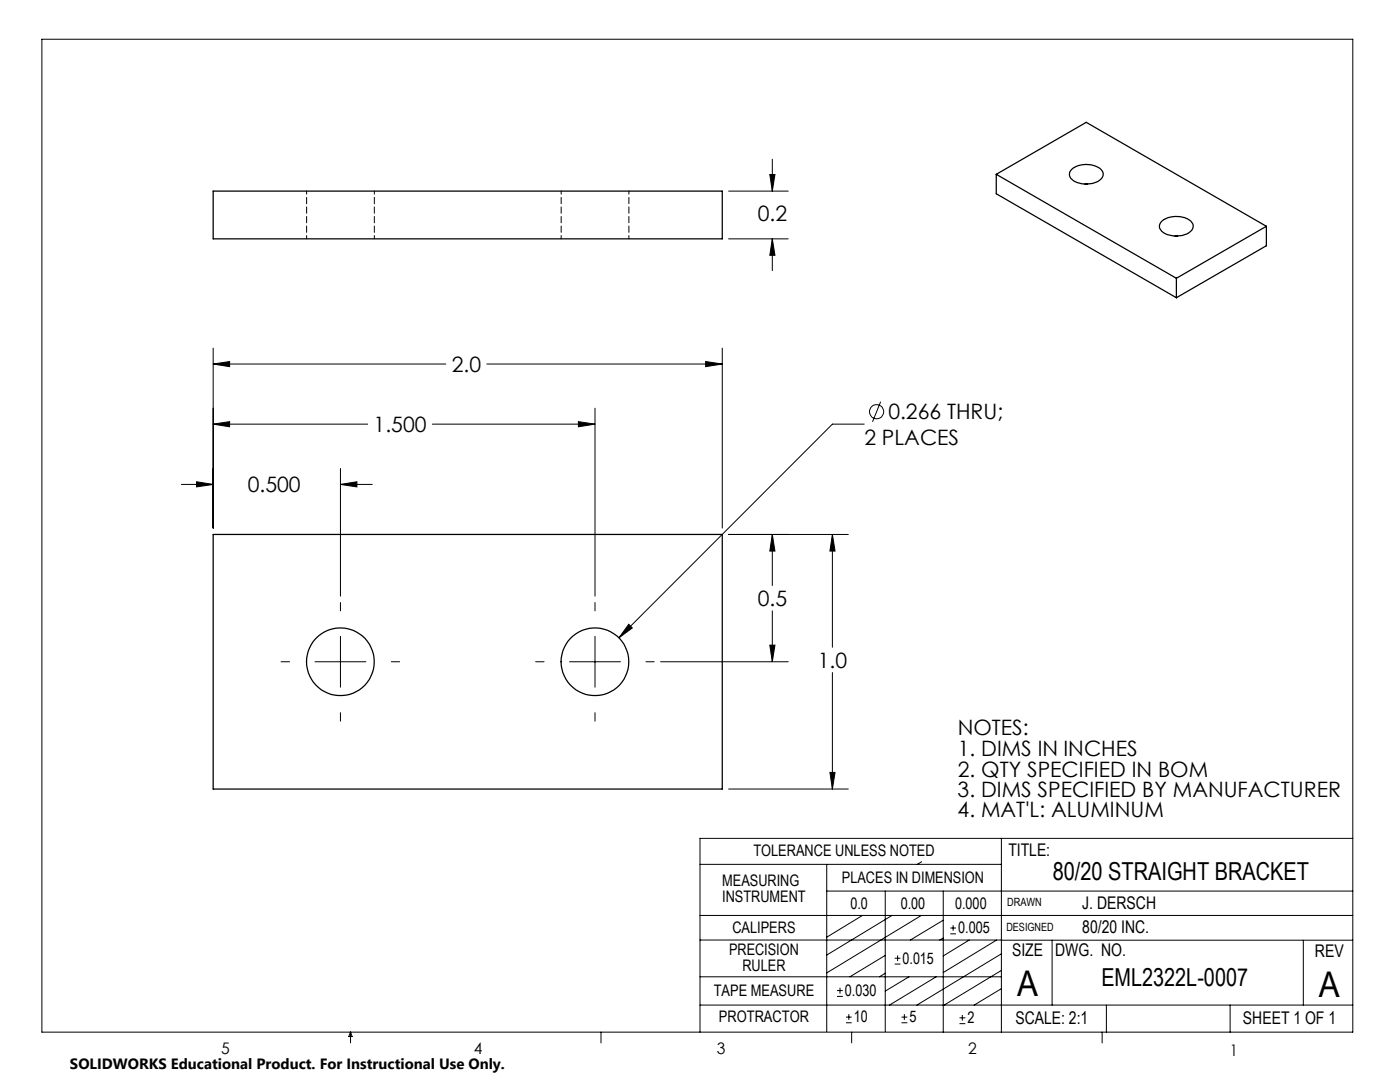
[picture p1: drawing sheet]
<svg xmlns="http://www.w3.org/2000/svg" width="279mm" height="216mm" viewBox="0 0 279 216" stroke-linecap="round" stroke-linejoin="round" font-family="sans-serif">
<g fill="none" stroke="#000" stroke-width=".2">
<path d="M8.4 7.8h261.6v198.2h-261.6zM145.4 38.1h11.9M153.6 34.8h1.1l-.6 3.3zM154.1 31.8v6.3M145.4 47.7h11.9M154.1 47.7l.6 3.2h-1.1zM154.1 47.7v6.3M42.5 72.6l3.3-.5v1.1zM42.5 69.5v35.9M42.5 72.6h46.5M97.2 72.6h46.9M140.8 72.1l3.3 .5-3.3 .6z"/>
<path d="M144.1 69.5v35.9M36.2 96.7h6.3M39.2 96.1l3.3 .6-3.3 .5zM42.5 84.6l3.3-.5v1.1zM42.5 84.6h30.9M67.9 96.7l3.3-.6v1.1zM67.9 93.5v25.5M67.9 96.7h6.4M86.3 84.6h32.4M115.4 84.1l3.3 .5-3.3 .6zM118.7 81.5v37.5M172.5 84.6h-6.4l-42.6 42.7"/>
<path d="M175.8 80.2l-1.7 4M145.4 106.6h23.9M154.1 106.6l.6 3.4h-1.1zM154.1 106.6v10.2M166.1 106.6l.6 3.4h-1.1zM166.1 106.6v22.6M56.1 132h1.7M62.9 132h10.1M67.9 120.2v1.7M67.9 127v10.1M78.1 132h1.7M106.9 132h1.7"/>
<path d="M113.7 132h10.1M118.7 120.2v1.7M118.7 127v10.1M125.5 124.6l.7 .7-2.7 2zM128.9 132h1.7M131.8 132h25.5M153.6 128.7h1.1l-.6 3.3zM154.1 121.9v10.1M166.1 134.2v23.2M67.9 142.2v1.7M118.7 142.2v1.7M145.4 157.4h23.9"/>
<path d="M165.6 154.1h1.1l-.6 3.3zM139.7 172.5h60.1M165 177.8h105M165 172.5v33.3M176.7 177.8v28M183.9 171.9l-.8 .6M188.2 177.8v28.2M199.8 167.3v38.7M270 167.3h-130.3v38.7M139.7 182.7h130.3M139.7 187.6h60.2M139.7 194.9h60.1"/>
<path d="M167 198.8h1.2M167 197.7h1.2M167.6 197.1v1.2M172.1 182.7l-7.1 4.3M176.7 194.2l-1.2 .7M176.7 190.6l-7.1 4.3M178 182.7l-13 7.9M178.5 192.4h1.2M178.5 191.2h1.2M179.1 190.6v1.2M181.4 194.9l-4.7 2.9M183.9 182.7l-18.9 11.4"/>
<path d="M186.8 194.9l-9.3 5.7M188.2 183.6l-6.5 4M188.2 187.2l-.7 .4M189.7 186.3h1.1M189.7 185.2h1.1M190.2 184.6v1.1M193.4 187.6l-5.2 3.1M198.9 187.6l-10.7 6.5M199.8 187.6h70.2M199.8 197.3l-5.4 3.3M199.8 193.6l-11.6 7.1M199.8 190.3l-16.8 10.3"/>
<path d="M210 187.6v13M260.1 187.6v13M70 206v2.1M70 206l.3 .8h-.7zM119.9 206v2.1M139.7 200.6h130.3M168.8 204.1h1.2M168.8 203h1.2M169.4 202.4v1.1M170 206v2.1M179.9 204.1h1.2M179.9 203h1.2"/>
<path d="M180.5 202.4v1.1M191.5 204.3h1.2M191.5 203.1h1.2M192.1 202.5v1.2M220 206v2.1M220.8 200.6v5.4M245.5 200.6v5.4"/>
<circle cx="174.9" cy="82.2" r="1.42"/>
</g>
<path d="M153.6 34.8h1.1l-.6 3.3zM154.1 47.7l.6 3.2h-1.1zM165.6 154.1h1.1l-.6 3.3zM166.1 106.6l.6 3.4h-1.1zM140.8 72.1l3.3 .5-3.3 .6zM42.5 72.6l3.3-.5v1.1zM125.5 124.6l-2 2.7 2.7-2zM39.2 96.1l3.3 .6-3.3 .5zM67.9 96.7l3.3-.6v1.1zM42.5 84.6l3.3-.5v1.1zM115.4 84.1l3.3 .5-3.3 .6zM154.1 106.6l.6 3.4h-1.1zM153.6 128.7h1.1l-.6 3.3z" fill="#000"/>
<g fill="none" stroke="#000" stroke-width=".25">
<path d="M42.5 38.1h101.6v9.6h-101.6zM198.8 34.8l36 20.7M198.8 34.8l18-10.4 35.9 20.8M198.8 34.8v3.9l36 20.7M213.8 33.9a4.6 4.6 0 0 1 6.1 .1 1.51 1.51 0 0 1-1 2.3 4.9 4.9 0 0 1-5.2-.7 1.3 1.3 0 0 1 .1-1.7zM216.5 36.7h.6M231.7 44.3a4.6 4.6 0 0 1 6.1 .1 1.52 1.52 0 0 1-.9 2.3 5 5 0 0 1-5.1-.6 1.26 1.26 0 0 1-.1-1.8zM234.5 47.1h.5M234.8 55.5v3.9M252.7 45.2l-17.9 10.3M252.7 45.2v3.8l-17.9 10.4M42.5 106.6h101.6v50.8h-101.6z"/>
<circle cx="67.9" cy="132" r="6.7"/>
<circle cx="118.7" cy="132" r="6.7"/>
</g>
<path d="M61.2 38.1v9.5M112 38.1v9.5M74.7 47.6v-9.5M125.5 47.6v-9.5" fill="none" stroke="#000" stroke-width=".2" stroke-dasharray="1.3 .6" stroke-dashoffset=".6"/>
<g font-size="7.1">
<text x="203" y="198.7">A</text>
<text x="263.2" y="198.9">A</text>
</g>
<g font-size="4.9">
<text x="210.1" y="175.7">80/20 STRAIGHT BRACKET</text>
<text x="219.8" y="196.7">EML2322L-0007</text>
</g>
<g font-size="4.2">
<text x="151.2" y="44.1">0.2</text>
<text x="90.2" y="74.2">2.0</text>
<text x="177.3" y="83.7">0.266 THRU;</text>
<text x="74.6" y="86.2">1.500</text>
<text x="172.5" y="88.8">2 PLACES</text>
<text x="49.4" y="98.2">0.500</text>
<text x="151.2" y="120.9">0.5</text>
<text x="163.2" y="133.2">1.0</text>
<text x="191.1" y="146.7">NOTES:</text>
<text x="191.1" y="150.9">1. DIMS IN INCHES</text>
<text x="191.1" y="155">2. QTY SPECIFIED IN BOM</text>
<text x="191.1" y="159.1">3. DIMS SPECIFIED BY MANUFACTURER</text>
<text x="191.1" y="162.9">4. MAT'L: ALUMINUM</text>
</g>
<g font-size="3.5">
<text x="201.2" y="170.7">TITLE:</text>
<text x="216" y="181.4">J. DERSCH</text>
<text x="202" y="190.8">SIZE</text>
<text x="210.6" y="190.8">DWG. NO.</text>
<text x="216" y="186.2">80/20 INC.</text>
<text x="262.4" y="190.9">REV</text>
<text x="202.7" y="204.4">SCALE: 2:1</text>
<text x="248.1" y="204.4">SHEET 1 OF 1</text>
</g>
<g font-size="3.2">
<text x="150.4" y="170.8">TOLERANCE UNLESS NOTED</text>
<text x="144.1" y="176.7">MEASURING</text>
<text x="144.1" y="179.9">INSTRUMENT</text>
<text x="168" y="176.2">PLACES IN DIMENSION</text>
<text x="169.7" y="181.4">0.0</text>
<text x="179.8" y="181.4">0.00</text>
<text x="190.6" y="181.4">0.000</text>
<text x="145.5" y="190.6">PRECISION</text>
<text x="146.2" y="186.2">CALIPERS</text>
<text x="191.2" y="186.2">0.005</text>
<text x="148.2" y="193.8">RULER</text>
<text x="180.1" y="192.3">0.015</text>
<text x="142.4" y="198.7">TAPE MEASURE</text>
<text x="168.6" y="198.7">0.030</text>
<text x="143.5" y="204">PROTRACTOR</text>
<text x="170.4" y="204">10</text>
<text x="181.5" y="204">5</text>
<text x="193.1" y="204.2">2</text>
<text x="44.2" y="210.4">5</text>
<text x="94.6" y="210.3">4</text>
<text x="143.1" y="210.4">3</text>
<text x="193.2" y="210.3">2</text>
<text x="245.4" y="210.6">1</text>
</g>
<text font-size="3" x="14" y="213.3">SOLIDWORKS Educational Product. For Instructional Use Only.</text>
<g font-size="2.3">
<text x="200.8" y="185.7">DESIGNED</text>
<text x="201" y="180.9">DRAWN</text>
</g>
</svg>
